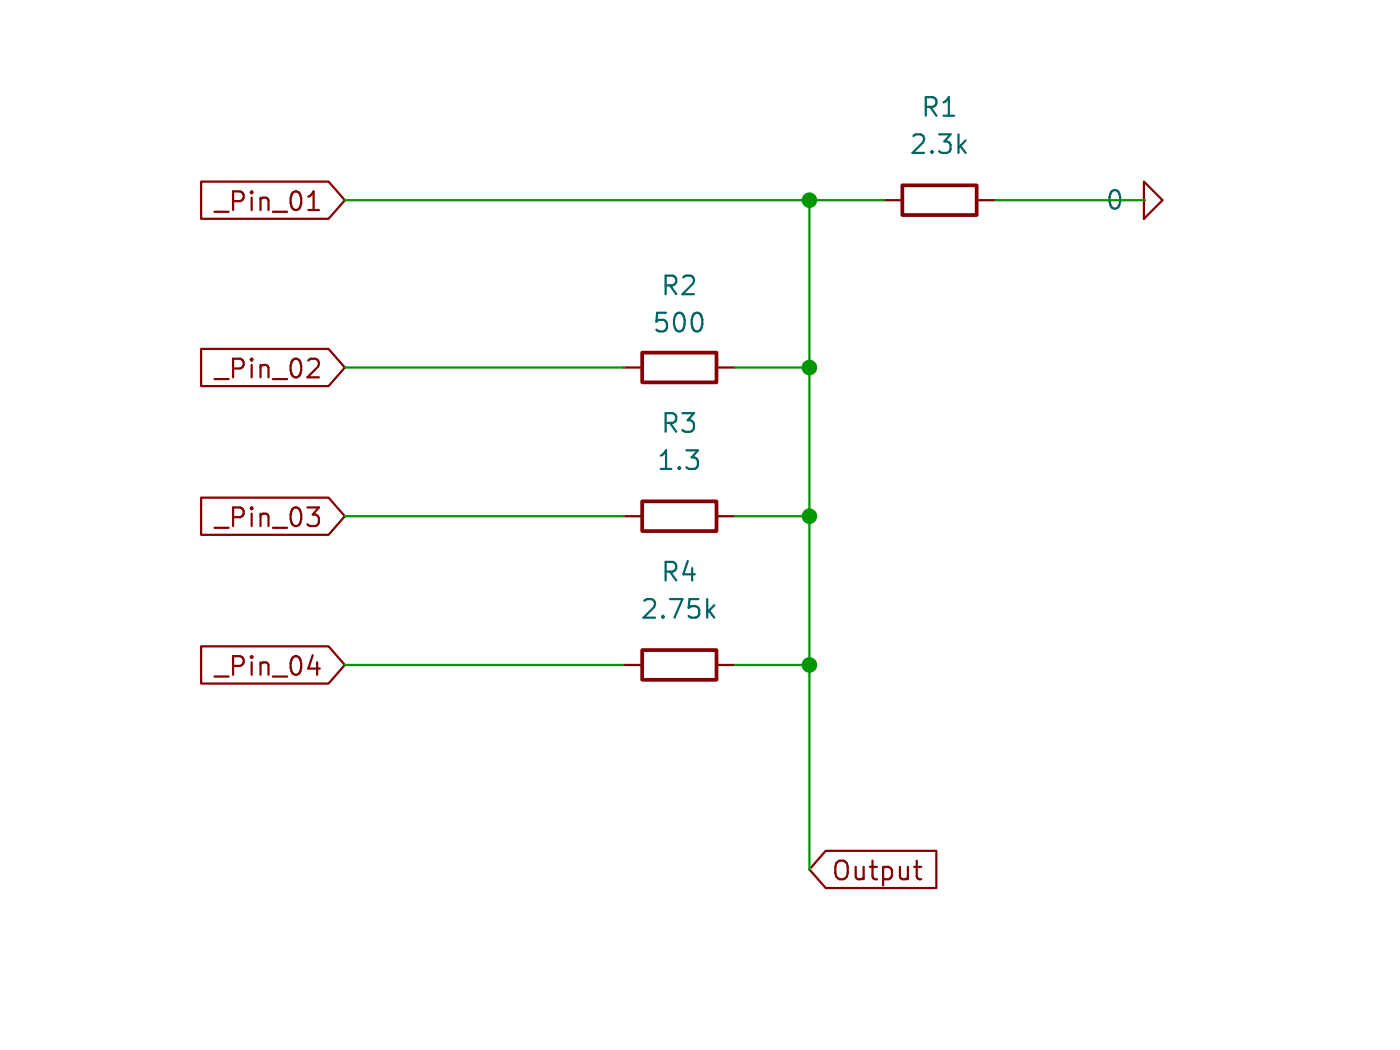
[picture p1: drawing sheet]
<svg xmlns="http://www.w3.org/2000/svg" width="96mm" height="72mm" viewBox="0 0 96 72" stroke-linecap="round" stroke-linejoin="round" font-family="sans-serif">
<path d="M61.7 12.7h5v2h-5zM43.9 24.1h5.1v2h-5.1zM43.9 34.3h5.1v2h-5.1zM43.9 44.4h5.1v2h-5.1z" fill="none" stroke="#840000" stroke-width=".25"/>
<g fill="none" stroke="#840000" stroke-width=".15">
<path d="M13.7 12.4h8.8l1.1 1.3-1.1 1.2h-8.8zM21.1 14.3h.7M21.3 13.3l.1-.2v1.2M60.4 13.7h1.3M66.7 13.7h1.3M78.2 12.4l1.2 1.3-1.2 1.2zM78.2 13.7h.1M13.7 23.8h8.8l1.1 1.3-1.1 1.3h-8.8zM13.7 34h8.8l1.1 1.3-1.1 1.2h-8.8zM21 34.7h.8l-.4 .5M21.6 24.5l.1 .1a.34 .34 0 0 1 0 .5l-.7 .7h.8M21.6 35.2l.2 .2v.3l-.2 .2"/>
<path d="M42.6 25.1h1.3M42.6 35.3h1.3M49 25.1h1.2M49 35.3h1.2M13.7 44.2h8.8l1.1 1.2-1.1 1.3h-8.8zM21.1 45.7h.8M21.7 45.3v.8M42.6 45.4h1.3M49 45.4h1.2M56.4 58.1h7.6v2.6h-7.6l-1.1-1.3zM62.5 59.2h.5M62.7 58.8v1.1v.1l.3 .1"/>
</g>
<path d="M48.5 41.7l.3 .5M48.8 41.3l-.5 .5" fill="none" stroke="#006464" stroke-width=".15"/>
<path d="M23.6 13.7h36.8M55.3 13.7v45.7M68 13.7h10.2M23.6 35.3h19M23.6 25.1h19M50.2 35.3h5.1M50.2 25.1h5.1M23.6 45.4h19M50.2 45.4h5.1" fill="none" stroke="#009600" stroke-width=".15"/>
<g fill="#009600" stroke="#009600" stroke-width=".15">
<circle cx="55.3" cy="45.4" r=".46"/>
<circle cx="55.3" cy="13.7" r=".46"/>
<circle cx="55.3" cy="25.1" r=".46"/>
<circle cx="55.3" cy="35.3" r=".46"/>
</g>
<g font-size="1.8" fill="#006464">
<text x="62.1" y="10.7">2.3k</text>
<text x="62.9" y="8.2">R1</text>
<text x="75.5" y="14.5">0</text>
<text x="44.5" y="22.9">500</text>
<text x="45.1" y="20.4">R2</text>
<text x="45.1" y="29.8">R3</text>
<text x="44.8" y="32.3">1.3</text>
<text x="45.1" y="39.9">R4</text>
<text x="43.7" y="42.5">2.75k</text>
</g>
<g font-size="1.8" fill="#840000">
<text x="14.6" y="14.6">_Pin_01</text>
<text x="14.6" y="26.1">_Pin_02</text>
<text x="14.6" y="36.2">_Pin_03</text>
<text x="14.6" y="46.4">_Pin_04</text>
<text x="56.7" y="60.4">Output</text>
</g>
</svg>
